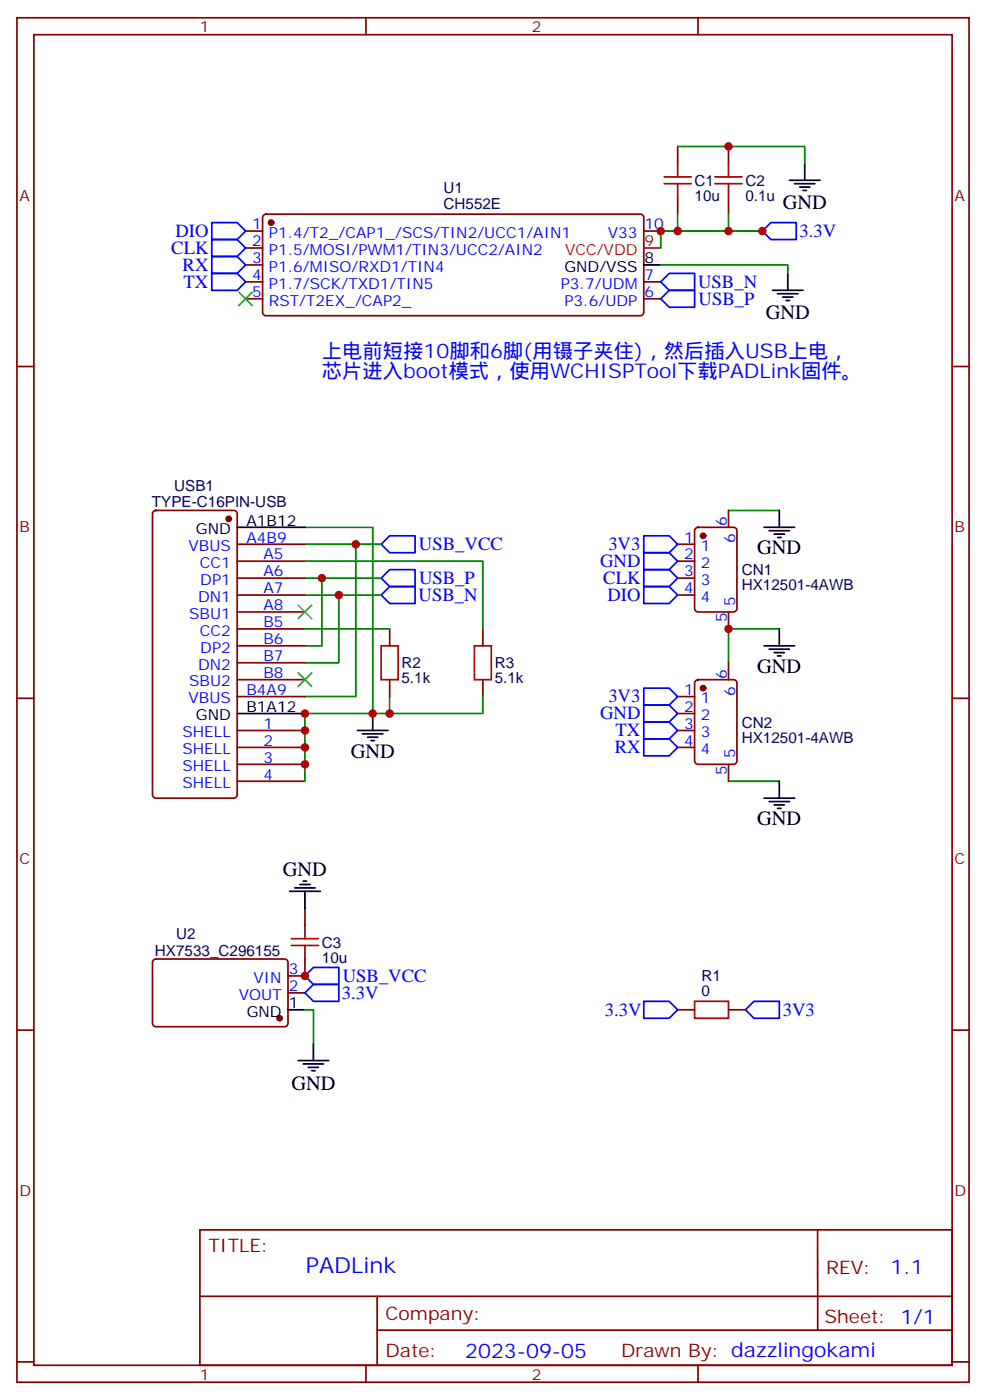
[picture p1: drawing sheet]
<svg xmlns="http://www.w3.org/2000/svg" width="205mm" height="292mm" viewBox="0 0 205 292" stroke-linecap="round" stroke-linejoin="round" font-family="sans-serif">
<g fill="none" stroke="#870000" stroke-width=".35">
<path d="M3.5 3.7h198.3v284.3h-198.3zM7.1 7.2h191.2v277.3h-191.2zM76.2 3.7v3.5M145.3 3.7v3.5M141.1 30.5v3.5M151.7 30.5v3.5M51.2 48.2h3.5M51.2 51.7h3.5M51.2 55.2h3.5M51.2 58.7h3.5M54.9 44.8l.5-.2h77.9a.71 .71 0 0 1 .8 .7v19.8a.76 .76 0 0 1-.8 .7h-77.9a.76 .76 0 0 1-.7-.7v-19.8zM134.1 48.2h3.5"/>
<path d="M134.1 58.7h3.5M141.1 41.1v3.5M151.7 41.1v3.5M3.5 76.4h3.6M51.2 62.3h3.5M134.1 62.3h3.5M198.3 76.4h3.5M32 106.6l.5-.2h16.2a.71 .71 0 0 1 .7 .7v58.5a.76 .76 0 0 1-.7 .7h-16.2a.76 .76 0 0 1-.8-.7v-58.5zM49.4 113.4h14.1M49.4 116.9h14.1M141.1 113.4h3.5M141.1 116.9h3.5"/>
<path d="M144.9 110.1l.4-.2h7.5a.71 .71 0 0 1 .7 .7v16.2a.76 .76 0 0 1-.7 .7h-7.5a.76 .76 0 0 1-.7-.7v-16.2zM151.7 106.4v3.5M49.4 120.5h14.1M49.4 124h14.1M49.4 127.5h14.1M49.4 131.1h14.1M49.4 134.6h14.1M49.4 138.1h14.1M81.1 131.1v3.5M100.5 131.1v3.5M141.1 120.5h3.5M141.1 124h3.5"/>
<path d="M151.7 127.5v3.6M151.7 138.1v3.5M3.5 145.5h3.6M49.4 141.6h14.1M49.4 145.2h14.1M49.4 152.2h14.1M49.4 155.8h14.1M49.4 159.3h14.1M81.1 141.6v3.6M100.5 141.6v3.6M141.1 145.2h3.5M141.1 152.2h3.5"/>
<path d="M141.1 155.8h3.5M141.1 148.7h3.5M144.9 141.8l.4-.2h7.5a.71 .71 0 0 1 .7 .7v16.3a.76 .76 0 0 1-.7 .7h-7.5a.76 .76 0 0 1-.7-.7v-16.3zM151.7 159.3v3.5M198.3 145.5h3.5M49.4 162.8h14.1M63.5 199.8v3.6h-3.5M63.5 189.3v3.5M3.5 214.7h3.6M32 200.1l.5-.3h26.8a.71 .71 0 0 1 .7 .8v12.7a.76 .76 0 0 1-.7 .7h-26.8a.76 .76 0 0 1-.8-.7v-12.7zM60 206.9h3.5M141.1 210.4h3.5"/>
<path d="M151.7 210.4h3.5M198.3 214.7h3.5M41.6 256.3h156.7v28.2h-156.7zM170.3 256.3v20.9M41.7 270.1h156.4M78.5 277.2h119.6M78.5 270.1v14.2M3.5 283.8h3.6M76.2 284.5v3.5M145.3 284.5v3.5M198.3 283.8h3.5"/>
</g>
<g fill="#870000" stroke="#870000" stroke-width=".35">
<circle cx="56.4" cy="46.4" r=".53"/>
<circle cx="47.6" cy="108.1" r=".53"/>
<circle cx="146.4" cy="143.4" r=".53"/>
<circle cx="146.4" cy="111.7" r=".53"/>
<circle cx="58.2" cy="212.2" r=".53"/>
</g>
<g fill="none" stroke="#000" stroke-width=".35">
<path d="M164.4 37.6h6.3M165.5 38.3h4.2M166.5 39h2.1M167.2 39.7h.7M167.6 34v3.6M134.1 55.2h3.5M164 57v3.5M160.9 60.5h6.3M161.9 61.2h4.3M163 61.9h2.1M163.7 62.6h.7M49.4 109.9h14.1"/>
<path d="M159.1 109.9h6.4M160.2 110.6h4.2M161.2 111.3h2.1M161.9 112h.7M162.3 106.4v3.5M159.1 134.6h6.4M160.2 135.3h4.2M161.2 136h2.1M161.9 136.7h.7M162.3 131.1v3.5M49.4 148.7h14.1M74.4 152.2h6.4"/>
<path d="M75.5 152.9h4.2M76.6 153.6h2.1M77.3 154.3h.7M77.6 148.7v3.5M159.1 166.3h6.4M160.2 167h4.2M161.2 167.7h2.1M161.9 168.5h.7M162.3 162.8v3.5M60.3 185.7h6.4M61.4 185h4.2M62.4 184.3h2.2"/>
<path d="M63.1 183.6h.8M63.5 185.7v3.6M60 210.4h3.5M65.3 217.5v3.5M62.1 221h6.3M63.1 221.7h4.3M64.2 222.4h2.1M64.9 223.1h.7"/>
</g>
<path d="M134.1 51.7h3.5" fill="none" stroke="#f00" stroke-width=".35"/>
<g fill="none" stroke="#00f" stroke-width=".35">
<path d="M44.1 57h5.3l1.8 1.7-1.8 1.8h-5.3zM44.1 53.4h5.3l1.8 1.8-1.8 1.8h-5.3zM44.1 49.9h5.3l1.8 1.8-1.8 1.7h-5.3zM44.1 46.4h5.3l1.8 1.8-1.8 1.7h-5.3zM137.6 58.7l1.7-1.7h5.3v3.5h-5.3zM158.7 48.2l1.8-1.8h5.3v3.5h-5.3zM137.6 62.3l1.7-1.8h5.3v3.5h-5.3zM79.4 113.4l1.7-1.7h5.3v3.5h-5.3zM134.1 118.7h5.2l1.8 1.8-1.8 1.7h-5.2zM134.1 115.2h5.2l1.8 1.7-1.8 1.8h-5.2zM134.1 111.7h5.2l1.8 1.7-1.8 1.8h-5.2zM79.4 120.5l1.7-1.8h5.3v3.5h-5.3z"/>
<path d="M79.4 124l1.7-1.8h5.3v3.6h-5.3zM134.1 122.2h5.2l1.8 1.8-1.8 1.8h-5.2zM134.1 154h5.2l1.8 1.8-1.8 1.7h-5.2zM134.1 150.5h5.2l1.8 1.7-1.8 1.8h-5.2zM134.1 146.9h5.2l1.8 1.8-1.8 1.8h-5.2zM134.1 143.4h5.2l1.8 1.8-1.8 1.7h-5.2zM63.5 203.4l1.8-1.8h5.3v3.5h-5.3zM63.5 206.9l1.8-1.8h5.3v3.6h-5.3zM134.1 208.7h5.2l1.8 1.7-1.8 1.8h-5.2zM155.2 210.4l1.8-1.7h5.3v3.5h-5.3z"/>
</g>
<g fill="none" stroke="#008700" stroke-width=".35">
<path d="M141.1 30.5h26.5v3.5M137.6 48.2h21.1h-21.1v3.5M137.6 55.2h26.4v1.8M141.1 44.6v3.6M151.7 44.6v3.6M63.5 109.9h14.1v38.8h-14.1v14.1M63.5 113.4h10.6v31.8h-10.6M63.5 116.9h37v14.2M74.1 113.4h5.3M151.7 106.4h10.6M63.5 124h7.1v14.1h-7.1M63.5 120.5h3.5v14.1h-3.5"/>
<path d="M63.5 131.1h17.6M67 120.5h12.4M70.6 124h8.8M162.3 131.1h-10.6v7M81.1 145.2v3.5M100.5 145.2v3.5h-22.9M151.7 162.8h10.6M63.5 210.4h1.8v7.1"/>
</g>
<path d="M49.7 60.9l2.9 2.8M52.6 60.9l-2.9 2.8M62.1 126.1l2.8 2.8M64.9 126.1l-2.8 2.8M62.1 140.2l2.8 2.9M64.9 140.2l-2.8 2.9" fill="none" stroke="#3c3" stroke-width=".35"/>
<g fill="none" stroke="#a10000" stroke-width=".35">
<path d="M138.3 38.3h5.6M138.3 36.9h5.6M141.1 34v2.9M141.1 38.3v2.8M148.9 38.3h5.6M148.9 36.9h5.6M151.7 34v2.9M151.7 38.3v2.8M79.4 134.6h3.5v7h-3.5zM98.8 134.6h3.5v7h-3.5zM60.7 197h5.6M60.7 195.6h5.6"/>
<path d="M63.5 192.8v2.8M63.5 197v2.8M144.6 208.7h7.1v3.5h-7.1z"/>
</g>
<g fill="#c00">
<circle cx="63.5" cy="152.2" r=".88"/>
<circle cx="63.5" cy="148.7" r=".88"/>
<circle cx="77.6" cy="148.7" r=".88"/>
<circle cx="63.5" cy="159.3" r=".88"/>
<circle cx="63.5" cy="155.8" r=".88"/>
<circle cx="67" cy="120.5" r=".88"/>
<circle cx="70.6" cy="124" r=".88"/>
<circle cx="74.1" cy="113.4" r=".88"/>
<circle cx="151.7" cy="131.1" r=".88"/>
<circle cx="137.6" cy="48.2" r=".88"/>
<circle cx="141.1" cy="48.2" r=".88"/>
<circle cx="151.7" cy="48.2" r=".88"/>
<circle cx="63.5" cy="203.4" r=".88"/>
<circle cx="81.1" cy="148.7" r=".88"/>
<circle cx="158.8" cy="48.2" r=".88"/>
<circle cx="151.7" cy="30.5" r=".88"/>
</g>
<text font-size="4.6" fill="#00f" x="63.7" y="265.3">PADLink</text>
<g font-size="4.2">
<text x="163" y="43.6">GND</text>
<text x="159.5" y="66.6">GND</text>
<text x="157.7" y="115.5">GND</text>
<text x="157.7" y="140.2">GND</text>
<text x="73" y="157.9">GND</text>
<text x="157.7" y="172">GND</text>
<text x="58.9" y="182.6">GND</text>
<text x="60.7" y="227.1">GND</text>
</g>
<g font-size="4.2" fill="#00f">
<text x="67" y="74.6">上电前短接10脚和6脚(用镊子夹住)，然后插入USB上电，</text>
<text x="67" y="78.8">芯片进入boot模式，使用WCHISPTool下载PADLink固件。</text>
<text x="185.4" y="265.6">1.1</text>
<text x="96.9" y="282.9">2023-09-05</text>
</g>
<g font-size="3.9" fill="#00f">
<text x="35.7" y="52.9">CLK</text>
<text x="36.5" y="49.4">DIO</text>
<text x="166.5" y="49.5">3.3V</text>
<text x="38" y="56.5">RX</text>
<text x="38.2" y="60">TX</text>
<text x="145.4" y="60">USB_N</text>
<text x="145.5" y="63.5">USB_P</text>
<text x="87.2" y="114.7">USB_VCC</text>
<text x="125" y="118.2">GND</text>
<text x="126.7" y="114.6">3V3</text>
<text x="87.2" y="125.3">USB_N</text>
<text x="87.3" y="121.7">USB_P</text>
<text x="125.6" y="121.7">CLK</text>
<text x="126.5" y="125.3">DIO</text>
<text x="125" y="149.9">GND</text>
<text x="126.7" y="146.4">3V3</text>
<text x="128.2" y="153.5">TX</text>
<text x="128" y="157">RX</text>
<text x="71.2" y="208.2">3.3V</text>
<text x="71.4" y="204.6">USB_VCC</text>
<text x="125.9" y="211.6">3.3V</text>
<text x="163" y="211.7">3V3</text>
</g>
<g font-size="3.9" fill="#800">
<text x="43.4" y="260.9">TITLE:</text>
<text x="172" y="265.6">REV:</text>
<text x="80.3" y="275.1">Company:</text>
<text x="171.7" y="275.7">Sheet: 1/1</text>
<text x="80.3" y="282.8">Date:</text>
<text x="129.3" y="282.8">Drawn By: dazzlingokami</text>
</g>
<g font-size="3.2" fill="#800">
<text x="41.6" y="6.7">1</text>
<text x="110.8" y="6.7">2</text>
<text x="4.1" y="41.8">A</text>
<text x="198.8" y="41.8">A</text>
<text x="4.1" y="110.9">B</text>
<text x="198.8" y="110.9">B</text>
<text x="4.1" y="180.1">C</text>
<text x="198.8" y="180.1">C</text>
<text x="4.1" y="249.2">D</text>
<text x="198.8" y="249.2">D</text>
<text x="41.6" y="287.5">1</text>
<text x="110.8" y="287.5">2</text>
</g>
<g font-size="3.2" fill="#000080">
<text x="92.4" y="40.3">U1</text>
<text x="144.6" y="41.9">10u</text>
<text x="144.6" y="38.7">C1</text>
<text x="155.2" y="41.9">0.1u</text>
<text x="155.2" y="38.7">C2</text>
<text x="92.4" y="43.5">CH552E</text>
<text x="31.6" y="105.7">TYPE-C16PIN-USB</text>
<text x="36.3" y="102.2">USB1</text>
<text x="154.5" y="119.9">CN1</text>
<text x="154.5" y="123">HX12501-4AWB</text>
<text x="83.6" y="142.4">5.1k</text>
<text x="83.6" y="139.3">R2</text>
<text x="103" y="142.4">5.1k</text>
<text x="103" y="139.3">R3</text>
<text x="154.5" y="154.8">HX12501-4AWB</text>
<text x="154.5" y="151.6">CN2</text>
<text x="36.7" y="195.7">U2</text>
<text x="67" y="197.5">C3</text>
<text x="32.3" y="199.1">HX7533_C296155</text>
<text x="67" y="200.6">10u</text>
<text x="146.1" y="207.6">0</text>
<text x="146.1" y="204.4">R1</text>
</g>
<g font-size="3.2" fill="#00f">
<text x="52.5" y="47.8">1</text>
<text x="134.2" y="47.8">10</text>
<text x="52.5" y="51.3">2</text>
<text x="56" y="49.6">P1.4/T2_/CAP1_/SCS/TIN2/UCC1/AIN1</text>
<text x="56" y="53.1">P1.5/MOSI/PWM1/TIN3/UCC2/AIN2</text>
<text x="126.5" y="49.6">V33</text>
<text x="52.5" y="54.9">3</text>
<text x="52.5" y="58.4">4</text>
<text x="56" y="56.6">P1.6/MISO/RXD1/TIN4</text>
<text x="134.2" y="58.4">7</text>
<text x="52.5" y="61.9">5</text>
<text x="56" y="60.1">P1.7/SCK/TXD1/TIN5</text>
<text x="56" y="63.7">RST/T2EX_/CAP2_</text>
<text x="116.8" y="60.1">P3.7/UDM</text>
<text x="117.5" y="63.7">P3.6/UDP</text>
<text x="134.2" y="61.9">6</text>
<text x="51.3" y="113.1">A4B9</text>
<text x="142.4" y="113.1">1</text>
<text x="151.3" y="109.7" transform="rotate(-90 151.3 109.7)">6</text>
<text x="153.1" y="113.2" transform="rotate(-90 153.1 113.2)">6</text>
<text x="39.3" y="114.8">VBUS</text>
<text x="41.6" y="118.4">CC1</text>
<text x="54.9" y="116.6">A5</text>
<text x="142.4" y="116.6">2</text>
<text x="145.9" y="114.8">1</text>
<text x="145.9" y="118.4">2</text>
<text x="41.2" y="125.4">DN1</text>
<text x="41.7" y="121.9">DP1</text>
<text x="54.9" y="120.1">A6</text>
<text x="54.9" y="123.6">A7</text>
<text x="142.4" y="120.1">3</text>
<text x="142.4" y="123.6">4</text>
<text x="145.9" y="121.9">3</text>
<text x="145.9" y="125.4">4</text>
<text x="39.4" y="128.9">SBU1</text>
<text x="54.9" y="127.2">A8</text>
<text x="54.9" y="130.7">B5</text>
<text x="151.3" y="129.7" transform="rotate(-90 151.3 129.7)">5</text>
<text x="153.1" y="126.2" transform="rotate(-90 153.1 126.2)">5</text>
<text x="41.6" y="132.5">CC2</text>
<text x="41.7" y="136">DP2</text>
<text x="54.9" y="134.2">B6</text>
<text x="54.9" y="137.8">B7</text>
<text x="39.4" y="143.1">SBU2</text>
<text x="41.2" y="139.5">DN2</text>
<text x="54.9" y="141.3">B8</text>
<text x="151.3" y="141.5" transform="rotate(-90 151.3 141.5)">6</text>
<text x="39.3" y="146.6">VBUS</text>
<text x="51.3" y="144.8">B4A9</text>
<text x="142.4" y="144.8">1</text>
<text x="142.4" y="148.3">2</text>
<text x="145.9" y="146.6">1</text>
<text x="153.1" y="145" transform="rotate(-90 153.1 145)">6</text>
<text x="38" y="153.6">SHELL</text>
<text x="54.9" y="151.9">1</text>
<text x="54.9" y="155.4">2</text>
<text x="142.4" y="151.9">3</text>
<text x="142.4" y="155.4">4</text>
<text x="145.9" y="150.1">2</text>
<text x="145.9" y="153.6">3</text>
<text x="38" y="157.2">SHELL</text>
<text x="38" y="160.7">SHELL</text>
<text x="54.9" y="158.9">3</text>
<text x="145.9" y="157.2">4</text>
<text x="151.3" y="161.5" transform="rotate(-90 151.3 161.5)">5</text>
<text x="153.1" y="158" transform="rotate(-90 153.1 158)">5</text>
<text x="38" y="164.2">SHELL</text>
<text x="54.9" y="162.5">4</text>
<text x="60.1" y="203">3</text>
<text x="49.7" y="208.3">VOUT</text>
<text x="52.8" y="204.8">VIN</text>
<text x="60.1" y="206.6">2</text>
</g>
<g font-size="3.2" fill="#f00">
<text x="117.7" y="53.1">VCC/VDD</text>
<text x="134.2" y="51.3">9</text>
</g>
<g font-size="3.2">
<text x="117.5" y="56.6">GND/VSS</text>
<text x="134.2" y="54.9">8</text>
<text x="40.8" y="111.3">GND</text>
<text x="51.3" y="109.5">A1B12</text>
<text x="51.3" y="148.3">B1A12</text>
<text x="40.8" y="150.1">GND</text>
<text x="51.4" y="211.8">GND</text>
<text x="60.1" y="210.1">1</text>
</g>
</svg>
